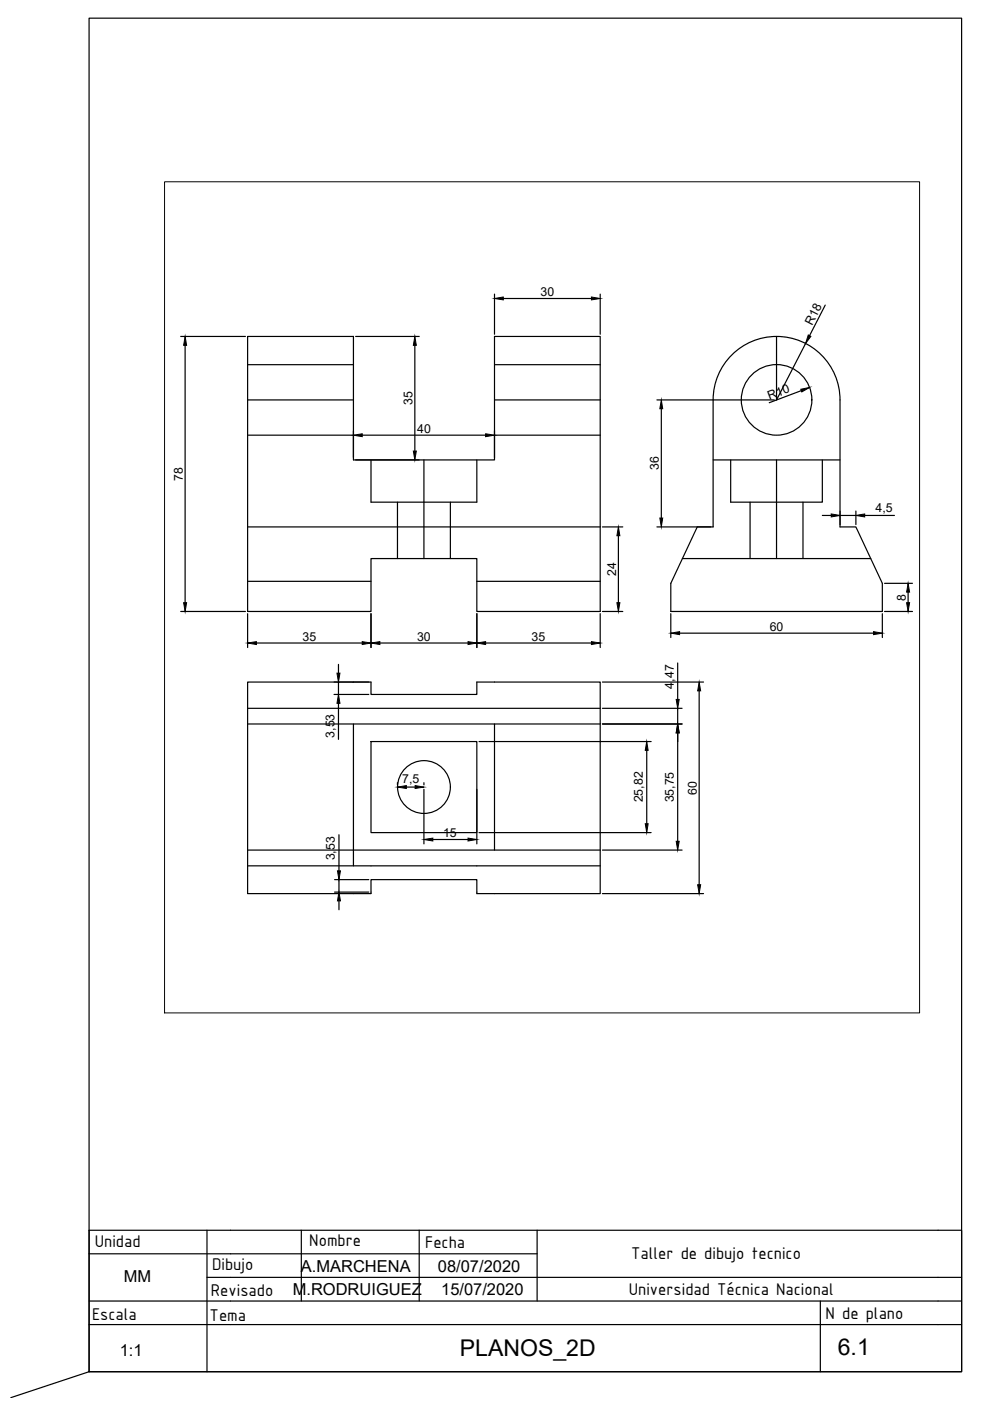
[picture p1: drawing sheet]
<svg xmlns="http://www.w3.org/2000/svg" width="210mm" height="297mm" viewBox="0 0 210 297" stroke-linecap="round" stroke-linejoin="round" font-family="sans-serif">
<!-- layer: 0 -->
<g fill="none" stroke="#000" stroke-width=".25">
<path d="M52.5 71.3h22.4v26.2h29.9v-26.2h22.5v58.3h-26.2v-11.2h-22.4v11.2h-26.2zM52.5 77.3h22.4M104.8 77.3h22.5M155.6 74.8a13.4 13.4 0 0 1 14.5-2.3 13.4 13.4 0 0 1 8 12.3v26.9h3.4l5.6 12v5.9h-44.9v-5.9l5.6-12h3.4v-26.9a13.4 13.4 0 0 1 4.4-10zM164.6 71.3v13.5M52.5 84.8h22.4M52.5 92.3h22.4M78.7 97.5v9h22.4v-9M89.9 97.5v20.9M104.8 84.8h22.5M104.8 92.3h22.5M151.2 97.5h26.9"/>
<path d="M154.9 97.5v9h19.5v-9M164.6 97.5v20.9M52.5 111.7h74.8M84.3 106.5v11.9M95.5 106.5v11.9M144.7 118.4h39.9M159 106.5v11.9M170.3 106.5v11.9M52.5 123.3h26.2M101.1 123.3h26.2M52.5 144.6h26.2v2.6h22.4v-2.6h26.2v44.9h-26.2v-3h-22.4v3h-26.2zM52.5 153.5h74.8"/>
<path d="M52.5 150.2h74.8M74.9 153.5v30.1M78.7 157.2h22.4v19.3h-22.4zM104.8 153.5v26.7M52.5 183.6h74.8M52.5 180.2h74.8M18.9 265.8h95M18.9 275.8h180M43.9 270.8h155M43.9 260.8v30M63.9 260.8v15M88.9 260.8v15"/>
<path d="M113.9 260.8v15M198.9 260.8h-180v30M18.9 280.8h180"/>
<circle cx="164.7" cy="84.8" r="7.5"/>
<circle cx="89.9" cy="166.9" r="5.6"/>
</g>
<!-- layer: Cotas -->
<g fill="none" stroke="#000" stroke-width=".25">
<path d="M38.3 71.3h13.7M39.3 73.2v54.6M75.4 71.3h13.5M88 73.2v22.4M104.8 62.4v8.5M106.7 63.3h18.7M127.3 62.4v8.5M170.8 72.8l-6.2 12M175 64.7l-3.4 6.5M74.9 91.3v5.7M75.4 97.5h13.5M76.8 92.3h26.2"/>
<path d="M104.8 91.3v5.7M139.3 84.8h24.9M140.2 86.7v23.1M169.9 82.8l-6.8 2.6M127.7 111.7h4.3M131.1 113.6v14.2M139.3 111.7h11.4M174.4 109.3h1.8M178.1 108.4v2.8M178.1 109.3h3.4M181.5 108.4v2.8M183.3 109.3h6.3"/>
<path d="M38.3 129.6h13.7M52.5 130.1v7.2M54.4 136.3h22.4M78.7 130.1v7.2M80.5 136.3h18.7M101.1 130.1v7.2M103 136.3h22.4M127.3 130.1v7.2M127.7 129.6h4.3M142.2 130.1v5.1M144.1 134.2h41.1M187.1 130.1v5.1"/>
<path d="M187.5 129.6h6M187.5 123.7h6M192.5 125.5v2.3M70.8 144.6h7.4M70.8 147.2h7.4M71.8 140.9v1.8M71.8 144.6v2.6M71.8 149.1v7.7M101.6 157.2h36.5M127.7 153.5h16.9M127.7 144.6h21.5M127.7 150.2h16.9"/>
<path d="M137.1 159.1v15.5M143.7 140.6v7.7M143.7 150.2v3.3M143.7 155.4v23M148.2 146.5v41.1M71.9 177v7.6M84.3 165.9v.5M86.2 166.9h1.8M89.9 165.9v.5M89.9 167.3v11.6M91.8 178h7.4M101.1 167.3v11.6"/>
<path d="M101.6 176.5h36.5M70.9 189.1h7.3M70.9 186.5h7.3M71.9 186.5v2.6M71.9 191v1.9M127.7 180.2h16.9M127.7 189.5h21.5M18.9 290.8v-286.9h185v286.9h-185l-16.6 5.5"/>
</g>
<g fill="#000" stroke="#000" stroke-width=".21">
<path d="M39.3 71.3l.3 1.9h-.7zM88 71.3l.3 1.9h-.7zM104.8 63.3l1.9-.3v.6zM125.4 63l1.9 .3-1.9 .3zM171.4 71l.5 .3-1.1 1.5zM74.9 92.3l1.9-.3v.6zM87.6 95.6h.7l-.3 1.9zM103 92l1.8 .3-1.8 .3zM140.2 84.8l.3 1.9h-.6zM169.8 82.5l1.8-.4-1.6 1zM131.1 111.7l.3 1.9h-.6zM139.9 109.8h.6l-.3 1.9z"/>
<path d="M176.2 109l1.9 .3-1.9 .3zM181.5 109.3l1.8-.3v.6zM38.9 127.8h.7l-.3 1.8zM52.5 136.3l1.9-.3v.7zM76.8 136l1.9 .3-1.9 .4zM78.7 136.3l1.8-.3v.7zM99.2 136l1.9 .3-1.9 .4zM101.1 136.3l1.9-.3v.7zM125.4 136l1.9 .3-1.9 .4zM130.8 127.8h.6l-.3 1.8zM142.2 134.2l1.9-.3v.7zM185.2 133.9l1.9 .3-1.9 .4z"/>
<path d="M192.5 123.7l.4 1.8h-.7zM192.2 127.8h.7l-.4 1.8zM71.4 142.7h.7l-.3 1.9zM71.8 147.2l.3 1.9h-.7zM137.1 157.2l.3 1.9h-.6zM143.7 153.5l.3 1.9h-.6zM143.4 148.3h.6l-.3 1.9zM148.2 144.6l.4 1.9h-.7zM84.3 166.9l1.9-.3v.6zM88 166.6l1.9 .3-1.9 .3zM89.9 178l1.9-.3v.6zM99.2 177.7l1.9 .3-1.9 .3z"/>
<path d="M136.8 174.6h.6l-.3 1.9zM143.4 178.4h.6l-.3 1.8zM71.9 189.1l.3 1.9h-.6zM71.6 184.6h.6l-.3 1.9zM147.9 187.6h.7l-.4 1.9z"/>
</g>
<!-- layer: CajetinLine -->
<path d="M173.9 275.8v15M198.9 270.8h5v20h-185M198.9 260.8h5v10M198.9 275.8h5M198.9 280.8h5" fill="none" stroke="#000" stroke-width=".25"/>
<!-- layer: Trazos -->
<path d="M34.9 38.5h160.1v176.3h-160.1z" fill="none" stroke="#000" stroke-width=".21"/>
<g font-size="4.9">
<text x="97.5" y="287.5">PLANOS_2D</text>
<text x="177.6" y="287.2">6.1</text>
</g>
<g font-size="3.9">
<text x="20.1" y="264.5">Unidad</text>
<text x="45" y="269.4">Dibujo</text>
<text x="65.6" y="264.2">Nombre</text>
<text x="90.1" y="264.5">Fecha</text>
<text x="133.8" y="267">Taller de dibujo tecnico</text>
<text x="44.7" y="274.7">Revisado</text>
<text x="133.3" y="274.5">Universidad Técnica Nacional</text>
<text x="19.5" y="279.8">Escala</text>
<text x="44.4" y="280">Tema</text>
<text x="175.1" y="279.5">N de plano</text>
</g>
<g font-size="3.5">
<text x="63.8" y="269.8">A.MARCHENA</text>
<text x="92.8" y="269.8">08/07/2020</text>
<text x="26.3" y="271.8">MM</text>
<text x="62.1" y="274.5">M.RODRUIGUEZ</text>
<text x="93.5" y="274.6">15/07/2020</text>
<text x="25.4" y="287.5">1:1</text>
</g>
<g font-size="2.6">
<text x="114.6" y="62.8">30</text>
<text x="172.2" y="69" transform="rotate(-63 172.2 69)">R18</text>
<text x="87.4" y="85.9" transform="rotate(-90 87.4 85.9)">35</text>
<text x="163.2" y="84.8" transform="rotate(-21 163.2 84.8)">R10</text>
<text x="88.5" y="91.8">40</text>
<text x="38.8" y="102" transform="rotate(-90 38.8 102)">78</text>
<text x="139.7" y="99.7" transform="rotate(-90 139.7 99.7)">36</text>
<text x="185.6" y="108.5">4,5</text>
<text x="130.6" y="122.1" transform="rotate(-90 130.6 122.1)">24</text>
<text x="192" y="127.4" transform="rotate(-90 192 127.4)">8</text>
<text x="64.1" y="135.8">35</text>
<text x="88.4" y="135.8">30</text>
<text x="112.7" y="135.8">35</text>
<text x="163.2" y="133.7">60</text>
<text x="142.9" y="146" transform="rotate(-90 142.9 146)">4,47</text>
<text x="70.9" y="156.4" transform="rotate(-90 70.9 156.4)">3,53</text>
<text x="85.3" y="166">7,5</text>
<text x="136.3" y="170.1" transform="rotate(-90 136.3 170.1)">25,82</text>
<text x="142.9" y="170.1" transform="rotate(-90 142.9 170.1)">35,75</text>
<text x="147.7" y="168.5" transform="rotate(-90 147.7 168.5)">60</text>
<text x="93.9" y="177.5">15</text>
<text x="71" y="182.4" transform="rotate(-90 71 182.4)">3,53</text>
</g>
</svg>
